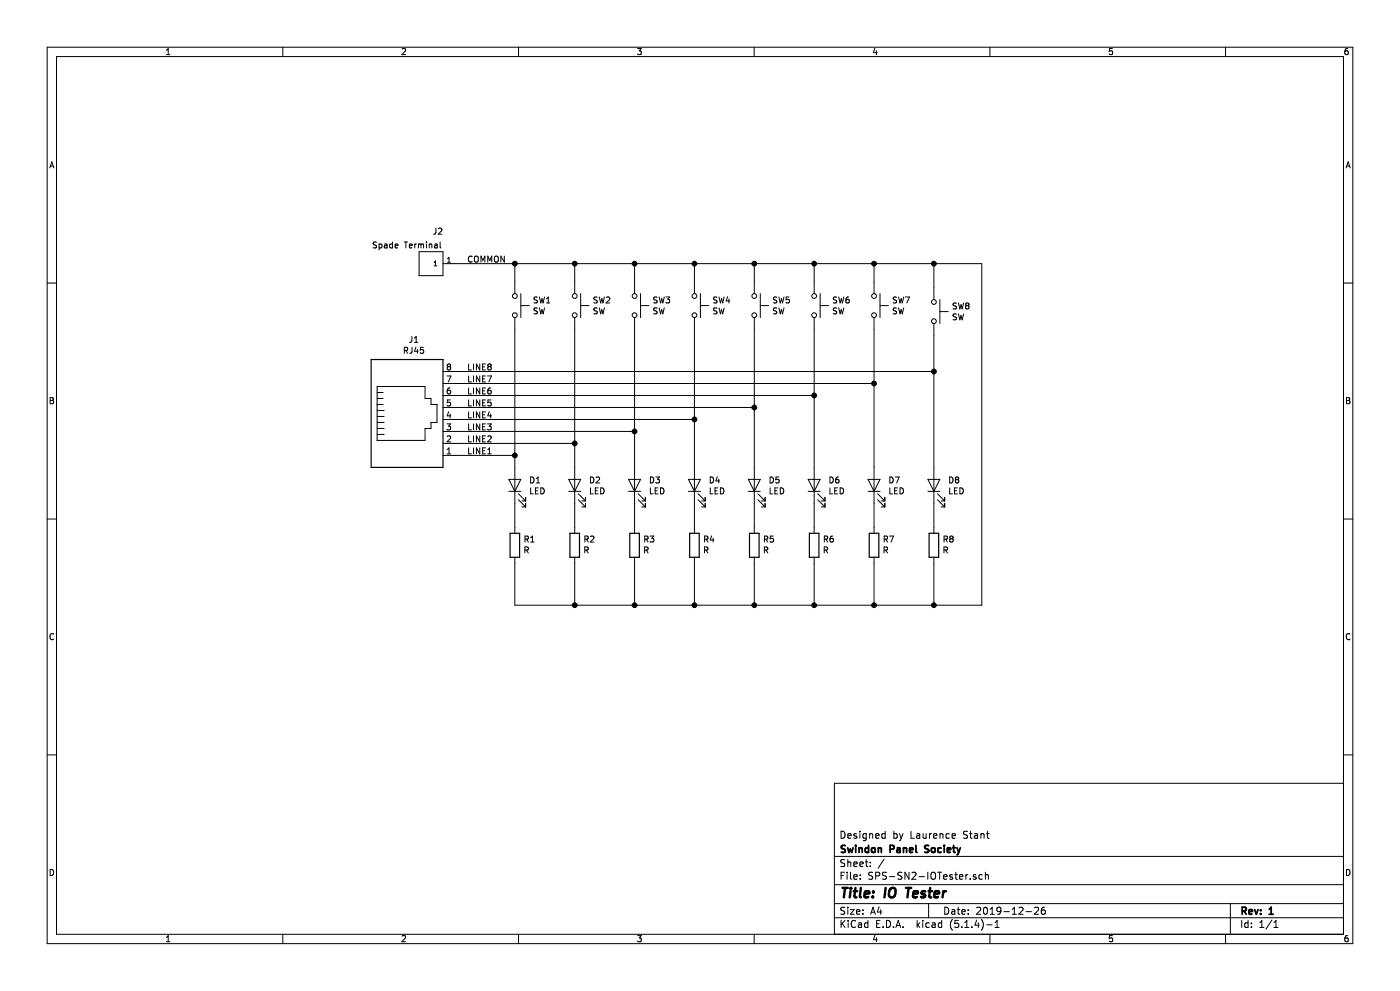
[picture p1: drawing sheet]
EESchema Schematic File Version 4
EELAYER 30 0
EELAYER END
$Descr A4 11693 8268
encoding utf-8
Sheet 1 1
Title "IO Tester"
Date "2019-12-26"
Rev "1"
Comp "Swindon Panel Society"
Comment1 "Designed by Laurence Stant"
Comment2 ""
Comment3 ""
Comment4 ""
$EndDescr
$Comp
L Connector:RJ45 J1
U 1 1
P 3400 3500
F 0 "J1" H 3457 4167 50  0000 C CNN
F 1 "RJ45" H 3457 4076 50  0000 C CNN
F 2 "libs:TE_1-406525-1" V 3400 3525 50  0001 C CNN
F 3 "~" V 3400 3525 50  0001 C CNN
	1    3400 3500
	1    0    0    -1  
$EndComp
Wire Wire Line
	7800 4200 7800 4400
Wire Wire Line
	7300 4200 7300 4400
Wire Wire Line
	6800 4200 6800 4400
Wire Wire Line
	6300 4200 6300 4400
Wire Wire Line
	5800 4200 5800 4400
Wire Wire Line
	5300 4200 5300 4400
Wire Wire Line
	4800 4200 4800 4400
Wire Wire Line
	4300 4200 4300 4400
Wire Wire Line
	4300 5050 4300 4700
Wire Wire Line
	4300 5050 4800 5050
Wire Wire Line
	4800 5050 4800 4700
Wire Wire Line
	4800 5050 5300 5050
Wire Wire Line
	5300 5050 5300 4700
Connection ~ 4800 5050
Wire Wire Line
	5300 5050 5800 5050
Wire Wire Line
	5800 5050 5800 4700
Connection ~ 5300 5050
Wire Wire Line
	6300 5050 6300 4700
Connection ~ 5800 5050
Wire Wire Line
	6300 5050 6800 5050
Wire Wire Line
	6800 5050 6800 4700
Connection ~ 6300 5050
Wire Wire Line
	6800 5050 7300 5050
Wire Wire Line
	7300 5050 7300 4700
Connection ~ 6800 5050
Wire Wire Line
	7300 5050 7800 5050
Wire Wire Line
	7800 5050 7800 4700
Connection ~ 7300 5050
Wire Wire Line
	3800 3800 4300 3800
Wire Wire Line
	4300 3800 4300 3900
Wire Wire Line
	4800 3700 4800 3900
Wire Wire Line
	3800 3700 4800 3700
Wire Wire Line
	3800 3600 5300 3600
Wire Wire Line
	5300 3600 5300 3900
Wire Wire Line
	3800 3500 5800 3500
Wire Wire Line
	5800 3500 5800 3900
Wire Wire Line
	3800 3400 6300 3400
Wire Wire Line
	6300 3400 6300 3900
Wire Wire Line
	3800 3300 6800 3300
Wire Wire Line
	6800 3300 6800 3900
Wire Wire Line
	3800 3200 7300 3200
Wire Wire Line
	7300 3200 7300 3900
Wire Wire Line
	3800 3100 7800 3100
Wire Wire Line
	7800 3100 7800 3900
Wire Wire Line
	4300 3800 4300 2750
Connection ~ 4300 3800
Wire Wire Line
	4800 3700 4800 2750
Connection ~ 4800 3700
Wire Wire Line
	5300 3600 5300 2750
Connection ~ 5300 3600
Wire Wire Line
	5800 3500 5800 2750
Connection ~ 5800 3500
Wire Wire Line
	6300 3400 6300 2750
Connection ~ 6300 3400
Wire Wire Line
	6800 3300 6800 2750
Connection ~ 6800 3300
$Comp
L Device:LED D1
U 1 1
P 4300 4050
F 0 "D1" V 4339 3933 50  0000 R CNN
F 1 "LED" V 4248 3933 50  0000 R CNN
F 2 "LED_THT:LED_D3.0mm" H 4300 4050 50  0001 C CNN
F 3 "~" H 4300 4050 50  0001 C CNN
	1    4300 4050
	0    -1   -1   0   
$EndComp
$Comp
L Device:LED D2
U 1 1
P 4800 4050
F 0 "D2" V 4839 3933 50  0000 R CNN
F 1 "LED" V 4748 3933 50  0000 R CNN
F 2 "LED_THT:LED_D3.0mm" H 4800 4050 50  0001 C CNN
F 3 "~" H 4800 4050 50  0001 C CNN
	1    4800 4050
	0    -1   -1   0   
$EndComp
$Comp
L Device:LED D3
U 1 1
P 5300 4050
F 0 "D3" V 5339 3933 50  0000 R CNN
F 1 "LED" V 5248 3933 50  0000 R CNN
F 2 "LED_THT:LED_D3.0mm" H 5300 4050 50  0001 C CNN
F 3 "~" H 5300 4050 50  0001 C CNN
	1    5300 4050
	0    -1   -1   0   
$EndComp
$Comp
L Device:LED D4
U 1 1
P 5800 4050
F 0 "D4" V 5839 3933 50  0000 R CNN
F 1 "LED" V 5748 3933 50  0000 R CNN
F 2 "LED_THT:LED_D3.0mm" H 5800 4050 50  0001 C CNN
F 3 "~" H 5800 4050 50  0001 C CNN
	1    5800 4050
	0    -1   -1   0   
$EndComp
$Comp
L Device:LED D5
U 1 1
P 6300 4050
F 0 "D5" V 6339 3933 50  0000 R CNN
F 1 "LED" V 6248 3933 50  0000 R CNN
F 2 "LED_THT:LED_D3.0mm" H 6300 4050 50  0001 C CNN
F 3 "~" H 6300 4050 50  0001 C CNN
	1    6300 4050
	0    -1   -1   0   
$EndComp
$Comp
L Device:LED D6
U 1 1
P 6800 4050
F 0 "D6" V 6839 3933 50  0000 R CNN
F 1 "LED" V 6748 3933 50  0000 R CNN
F 2 "LED_THT:LED_D3.0mm" H 6800 4050 50  0001 C CNN
F 3 "~" H 6800 4050 50  0001 C CNN
	1    6800 4050
	0    -1   -1   0   
$EndComp
$Comp
L Device:LED D7
U 1 1
P 7300 4050
F 0 "D7" V 7339 3933 50  0000 R CNN
F 1 "LED" V 7248 3933 50  0000 R CNN
F 2 "LED_THT:LED_D3.0mm" H 7300 4050 50  0001 C CNN
F 3 "~" H 7300 4050 50  0001 C CNN
	1    7300 4050
	0    -1   -1   0   
$EndComp
$Comp
L Device:LED D8
U 1 1
P 7800 4050
F 0 "D8" V 7839 3933 50  0000 R CNN
F 1 "LED" V 7748 3933 50  0000 R CNN
F 2 "LED_THT:LED_D3.0mm" H 7800 4050 50  0001 C CNN
F 3 "~" H 7800 4050 50  0001 C CNN
	1    7800 4050
	0    -1   -1   0   
$EndComp
$Comp
L Device:R R1
U 1 1
P 4300 4550
F 0 "R1" H 4230 4504 50  0000 R CNN
F 1 "R" H 4230 4595 50  0000 R CNN
F 2 "Resistor_THT:R_Axial_DIN0207_L6.3mm_D2.5mm_P7.62mm_Horizontal" V 4230 4550 50  0001 C CNN
F 3 "~" H 4300 4550 50  0001 C CNN
	1    4300 4550
	-1   0    0    1   
$EndComp
$Comp
L Device:R R2
U 1 1
P 4800 4550
F 0 "R2" H 4730 4504 50  0000 R CNN
F 1 "R" H 4730 4595 50  0000 R CNN
F 2 "Resistor_THT:R_Axial_DIN0207_L6.3mm_D2.5mm_P7.62mm_Horizontal" V 4730 4550 50  0001 C CNN
F 3 "~" H 4800 4550 50  0001 C CNN
	1    4800 4550
	-1   0    0    1   
$EndComp
$Comp
L Device:R R3
U 1 1
P 5300 4550
F 0 "R3" H 5230 4504 50  0000 R CNN
F 1 "R" H 5230 4595 50  0000 R CNN
F 2 "Resistor_THT:R_Axial_DIN0207_L6.3mm_D2.5mm_P7.62mm_Horizontal" V 5230 4550 50  0001 C CNN
F 3 "~" H 5300 4550 50  0001 C CNN
	1    5300 4550
	-1   0    0    1   
$EndComp
$Comp
L Device:R R4
U 1 1
P 5800 4550
F 0 "R4" H 5730 4504 50  0000 R CNN
F 1 "R" H 5730 4595 50  0000 R CNN
F 2 "Resistor_THT:R_Axial_DIN0207_L6.3mm_D2.5mm_P7.62mm_Horizontal" V 5730 4550 50  0001 C CNN
F 3 "~" H 5800 4550 50  0001 C CNN
	1    5800 4550
	-1   0    0    1   
$EndComp
$Comp
L Device:R R5
U 1 1
P 6300 4550
F 0 "R5" H 6230 4504 50  0000 R CNN
F 1 "R" H 6230 4595 50  0000 R CNN
F 2 "Resistor_THT:R_Axial_DIN0207_L6.3mm_D2.5mm_P7.62mm_Horizontal" V 6230 4550 50  0001 C CNN
F 3 "~" H 6300 4550 50  0001 C CNN
	1    6300 4550
	-1   0    0    1   
$EndComp
$Comp
L Device:R R6
U 1 1
P 6800 4550
F 0 "R6" H 6730 4504 50  0000 R CNN
F 1 "R" H 6730 4595 50  0000 R CNN
F 2 "Resistor_THT:R_Axial_DIN0207_L6.3mm_D2.5mm_P7.62mm_Horizontal" V 6730 4550 50  0001 C CNN
F 3 "~" H 6800 4550 50  0001 C CNN
	1    6800 4550
	-1   0    0    1   
$EndComp
$Comp
L Device:R R7
U 1 1
P 7300 4550
F 0 "R7" H 7230 4504 50  0000 R CNN
F 1 "R" H 7230 4595 50  0000 R CNN
F 2 "Resistor_THT:R_Axial_DIN0207_L6.3mm_D2.5mm_P7.62mm_Horizontal" V 7230 4550 50  0001 C CNN
F 3 "~" H 7300 4550 50  0001 C CNN
	1    7300 4550
	-1   0    0    1   
$EndComp
$Comp
L Device:R R8
U 1 1
P 7800 4550
F 0 "R8" H 7730 4504 50  0000 R CNN
F 1 "R" H 7730 4595 50  0000 R CNN
F 2 "Resistor_THT:R_Axial_DIN0207_L6.3mm_D2.5mm_P7.62mm_Horizontal" V 7730 4550 50  0001 C CNN
F 3 "~" H 7800 4550 50  0001 C CNN
	1    7800 4550
	-1   0    0    1   
$EndComp
$Comp
L Switch:SW_Push SW1
U 1 1
P 4300 2550
F 0 "SW1" V 4254 2698 50  0000 L CNN
F 1 "SW" V 4345 2698 50  0000 L CNN
F 2 "Button_Switch_THT:SW_PUSH_6mm_H5mm" H 4300 2750 50  0001 C CNN
F 3 "~" H 4300 2750 50  0001 C CNN
	1    4300 2550
	0    1    1    0   
$EndComp
$Comp
L Switch:SW_Push SW2
U 1 1
P 4800 2550
F 0 "SW2" V 4754 2698 50  0000 L CNN
F 1 "SW" V 4845 2698 50  0000 L CNN
F 2 "Button_Switch_THT:SW_PUSH_6mm_H5mm" H 4800 2750 50  0001 C CNN
F 3 "~" H 4800 2750 50  0001 C CNN
	1    4800 2550
	0    1    1    0   
$EndComp
$Comp
L Switch:SW_Push SW3
U 1 1
P 5300 2550
F 0 "SW3" V 5254 2698 50  0000 L CNN
F 1 "SW" V 5345 2698 50  0000 L CNN
F 2 "Button_Switch_THT:SW_PUSH_6mm_H5mm" H 5300 2750 50  0001 C CNN
F 3 "~" H 5300 2750 50  0001 C CNN
	1    5300 2550
	0    1    1    0   
$EndComp
$Comp
L Switch:SW_Push SW4
U 1 1
P 5800 2550
F 0 "SW4" V 5754 2698 50  0000 L CNN
F 1 "SW" V 5845 2698 50  0000 L CNN
F 2 "Button_Switch_THT:SW_PUSH_6mm_H5mm" H 5800 2750 50  0001 C CNN
F 3 "~" H 5800 2750 50  0001 C CNN
	1    5800 2550
	0    1    1    0   
$EndComp
$Comp
L Switch:SW_Push SW5
U 1 1
P 6300 2550
F 0 "SW5" V 6254 2698 50  0000 L CNN
F 1 "SW" V 6345 2698 50  0000 L CNN
F 2 "Button_Switch_THT:SW_PUSH_6mm_H5mm" H 6300 2750 50  0001 C CNN
F 3 "~" H 6300 2750 50  0001 C CNN
	1    6300 2550
	0    1    1    0   
$EndComp
$Comp
L Switch:SW_Push SW6
U 1 1
P 6800 2550
F 0 "SW6" V 6754 2698 50  0000 L CNN
F 1 "SW" V 6845 2698 50  0000 L CNN
F 2 "Button_Switch_THT:SW_PUSH_6mm_H5mm" H 6800 2750 50  0001 C CNN
F 3 "~" H 6800 2750 50  0001 C CNN
	1    6800 2550
	0    1    1    0   
$EndComp
$Comp
L Switch:SW_Push SW7
U 1 1
P 7300 2550
F 0 "SW7" V 7254 2698 50  0000 L CNN
F 1 "SW" V 7345 2698 50  0000 L CNN
F 2 "Button_Switch_THT:SW_PUSH_6mm_H5mm" H 7300 2750 50  0001 C CNN
F 3 "~" H 7300 2750 50  0001 C CNN
	1    7300 2550
	0    1    1    0   
$EndComp
$Comp
L Switch:SW_Push SW8
U 1 1
P 7800 2600
F 0 "SW8" V 7754 2748 50  0000 L CNN
F 1 "SW" V 7845 2748 50  0000 L CNN
F 2 "Button_Switch_THT:SW_PUSH_6mm_H5mm" H 7800 2800 50  0001 C CNN
F 3 "~" H 7800 2800 50  0001 C CNN
	1    7800 2600
	0    1    1    0   
$EndComp
Wire Wire Line
	7800 3100 7800 2800
Connection ~ 7800 3100
Wire Wire Line
	7300 2750 7300 3200
Connection ~ 7300 3200
Wire Wire Line
	4300 2200 4300 2350
Wire Wire Line
	4300 2200 4800 2200
Wire Wire Line
	4800 2200 4800 2350
Wire Wire Line
	4800 2200 5300 2200
Wire Wire Line
	5300 2200 5300 2350
Connection ~ 4800 2200
Wire Wire Line
	5300 2200 5800 2200
Wire Wire Line
	5800 2200 5800 2350
Connection ~ 5300 2200
Wire Wire Line
	5800 2200 6300 2200
Wire Wire Line
	6300 2200 6300 2350
Connection ~ 5800 2200
Wire Wire Line
	6300 2200 6800 2200
Wire Wire Line
	6800 2200 6800 2350
Connection ~ 6300 2200
Wire Wire Line
	6800 2200 7300 2200
Wire Wire Line
	7300 2200 7300 2350
Connection ~ 6800 2200
Wire Wire Line
	7300 2200 7800 2200
Wire Wire Line
	7800 2200 7800 2400
Connection ~ 7300 2200
Wire Wire Line
	5800 5050 6300 5050
Wire Wire Line
	7800 2200 8200 2200
Wire Wire Line
	8200 2200 8200 5050
Wire Wire Line
	8200 5050 7800 5050
Connection ~ 7800 2200
Connection ~ 7800 5050
$Comp
L 928814-1:928814-1 J2
U 1 1
P 3600 2200
F 0 "J2" H 3542 1935 50  0000 C CNN
F 1 "Spade Terminal" H 3800 2050 50  0000 C CNN
F 2 "libs:TE_928814-1" H 3600 2200 50  0001 L BNN
F 3 "928814-1" H 3600 2200 50  0001 L BNN
F 4 "Compliant with Exemptions" H 3600 2200 50  0001 L BNN "Field4"
F 5 "https://www.te.com/usa-en/product-928814-1.html?te_bu=Cor&te_type=disp&te_campaign=seda_glo_cor-seda-global-disp-prtnr-fy19-seda-model-bom-cta_sma-317_1&elqCampaignId=32493" H 3600 2200 50  0001 L BNN "Field5"
	1    3600 2200
	-1   0    0    1   
$EndComp
Wire Wire Line
	3800 2200 4300 2200
Connection ~ 4300 2200
Text Label 3900 2200 0    50   ~ 0
COMMON
Text Label 3900 3800 0    50   ~ 0
LINE1
Text Label 3900 3700 0    50   ~ 0
LINE2
Text Label 3900 3600 0    50   ~ 0
LINE3
Text Label 3900 3500 0    50   ~ 0
LINE4
Text Label 3900 3400 0    50   ~ 0
LINE5
Text Label 3900 3300 0    50   ~ 0
LINE6
Text Label 3900 3200 0    50   ~ 0
LINE7
Text Label 3900 3100 0    50   ~ 0
LINE8
$EndSCHEMATC
